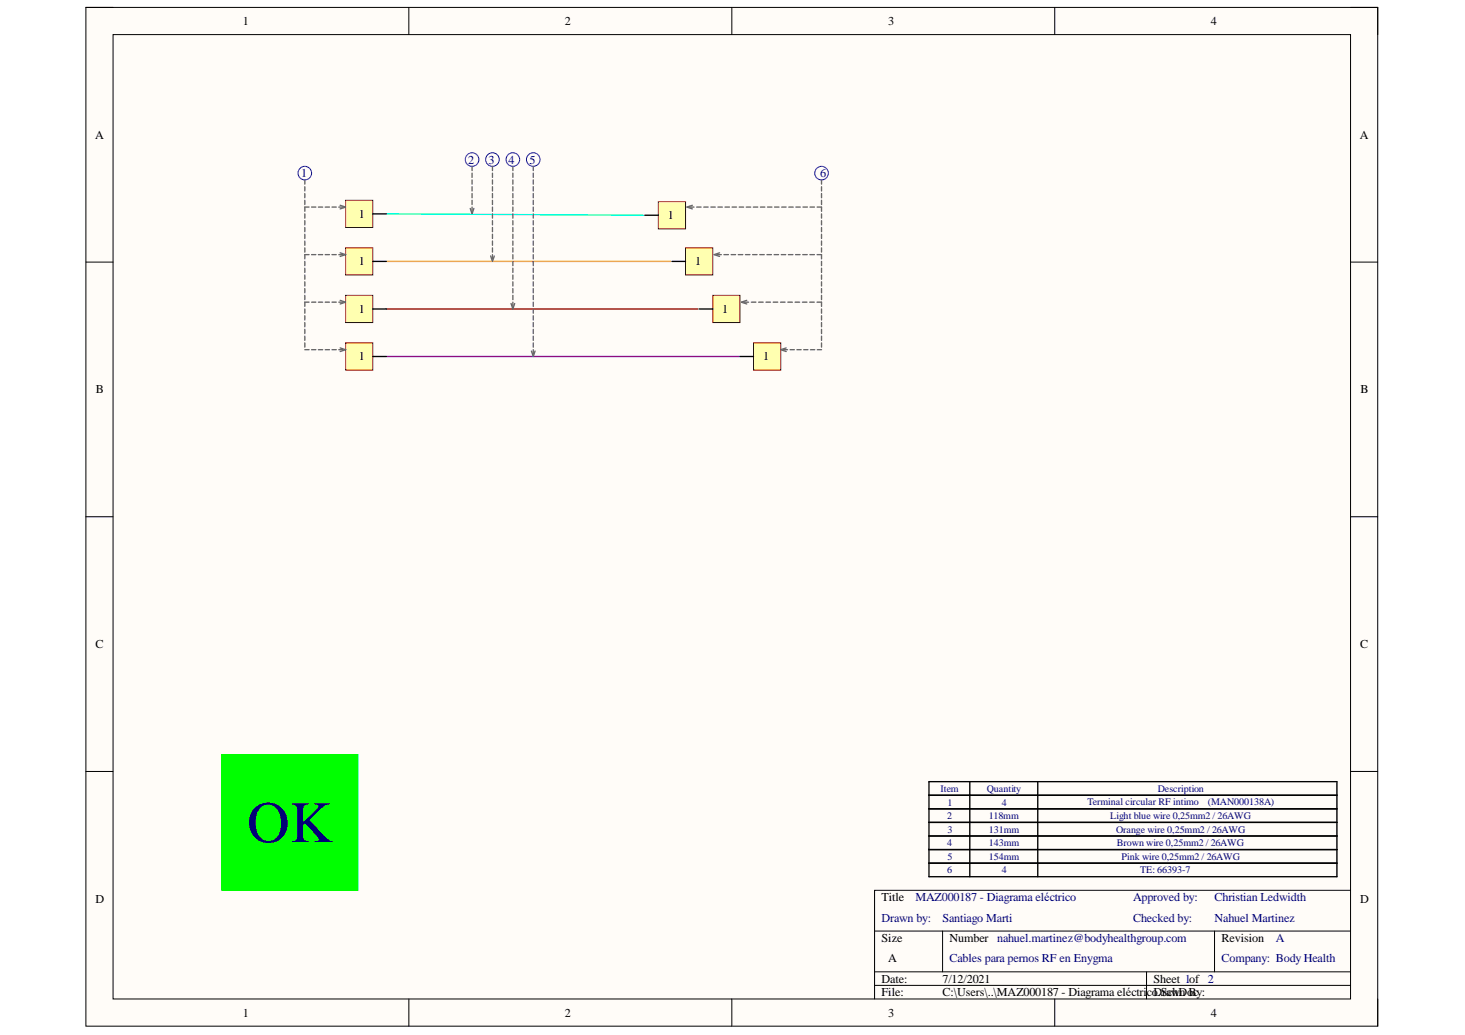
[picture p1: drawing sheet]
<svg xmlns="http://www.w3.org/2000/svg" width="297mm" height="210mm" viewBox="0 0 297 210" stroke-linecap="round" stroke-linejoin="round" font-family="sans-serif">
<path d="M17.4 1.5h261.9v206.6h-261.9z" fill-rule="evenodd" fill="#fffcf8"/>
<path d="M17.4 1.5h261.9v206.6h-261.9z" fill="none" stroke="#000" stroke-width=".2"/>
<path d="M22.9 7h250.9v195.6h-250.9z" fill-rule="evenodd" fill="#fffcf8"/>
<g fill="none" stroke="#000" stroke-width=".2">
<path d="M17.4 1.5h5.5M22.9 7h250.9v195.6h-250.9zM82.9 1.5v5.5M148.4 1.5v5.5M213.9 1.5v5.5M273.8 1.5h5.5v5.5M17.4 53.2h5.5M273.8 53.2h5.5M17.4 104.8h5.5M273.8 104.8h5.5M17.4 156.5h5.5M273.8 156.5h5.5"/>
<path d="M177.3 188.8h96.5M177.3 197.1h96.5M177.3 199.8h96.5M191.1 188.8v8.3M232.5 197.1v5.5M246.3 188.8v8.3M273.8 180.6h-96.5v22M82.9 202.6v5.5M148.4 202.6v5.5M213.9 202.6v5.5M279.3 202.6v5.5"/>
</g>
<path d="M188.4 158.5h82.7v13.8h-82.7zM196.6 158.5v13.8M210.4 158.5v13.8M188.4 161.3h82.7M188.4 164h82.7M188.4 166.8h82.7M188.4 169.5h82.7" fill="none" stroke="#000" stroke-width=".27"/>
<path d="M45 153h27.6v27.6h-27.6z" fill-rule="evenodd" fill="#0f0"/>
<path d="M45 153h27.6v27.6h-27.6z" fill="none" stroke="#0f0" stroke-width=".2"/>
<path d="M188.4 172.3h82.7v5.5h-82.7zM188.4 175.1h82.7M196.6 172.3v5.5M210.4 172.3v5.5" fill="none" stroke="#000" stroke-width=".27"/>
<path d="M78.3 43.4l52.2 .3" fill="none" stroke="#0ff" stroke-width=".27"/>
<path d="M78.3 53h57.7" fill="none" stroke="#f90" stroke-width=".27"/>
<path d="M78.3 62.7h63.2" fill="none" stroke="#980000" stroke-width=".27"/>
<path d="M78.3 72.3h71.7" fill="none" stroke="#90f" stroke-width=".27"/>
<path d="M70.1 40.6h5.5v5.5h-5.5z" fill-rule="evenodd" fill="#ffffb0"/>
<path d="M70.1 40.6h5.5v5.5h-5.5z" fill="none" stroke="#800000" stroke-width=".2"/>
<path d="M75.6 43.4h2.7" fill="none" stroke="#000" stroke-width=".27"/>
<path d="M70.1 50.3h5.5v5.5h-5.5z" fill-rule="evenodd" fill="#ffffb0"/>
<path d="M70.1 50.3h5.5v5.5h-5.5z" fill="none" stroke="#800000" stroke-width=".2"/>
<path d="M75.6 53h2.7" fill="none" stroke="#000" stroke-width=".27"/>
<path d="M70.1 59.9h5.5v5.5h-5.5z" fill-rule="evenodd" fill="#ffffb0"/>
<path d="M70.1 59.9h5.5v5.5h-5.5z" fill="none" stroke="#800000" stroke-width=".2"/>
<path d="M75.6 62.7h2.7" fill="none" stroke="#000" stroke-width=".27"/>
<path d="M70.1 69.5h5.5v5.6h-5.5z" fill-rule="evenodd" fill="#ffffb0"/>
<path d="M70.1 69.5h5.5v5.6h-5.5z" fill="none" stroke="#800000" stroke-width=".2"/>
<path d="M75.6 72.3h2.7" fill="none" stroke="#000" stroke-width=".27"/>
<g fill="none" stroke="#00f" stroke-width=".2">
<circle cx="61.8" cy="35.1" r="1.38"/>
<circle cx="95.7" cy="32.4" r="1.38"/>
<circle cx="99.8" cy="32.4" r="1.38"/>
<circle cx="104" cy="32.4" r="1.38"/>
<circle cx="108.1" cy="32.4" r="1.38"/>
</g>
<g fill="none" stroke="#666" stroke-width=".27">
<path d="M61.8 36.5v.8M61.8 37.9v.8M61.8 39.2v.9M95.7 33.7v.9M95.7 35.1v.9M95.7 36.5v.8M95.7 37.9v.8M95.7 39.2v.9M99.8 33.7v.9M99.8 35.1v.9M99.8 36.5v.8M99.8 37.9v.8"/>
<path d="M99.8 39.2v.9M104 33.7v.9M104 35.1v.9M104 36.5v.8M104 37.9v.8M104 39.2v.9M108.1 33.7v.9M108.1 35.1v.9M108.1 36.5v.8M108.1 37.9v.8M108.1 39.2v.9M61.8 40.6v.9"/>
<path d="M61.8 43.4v.8M61.8 44.8v.8M61.8 46.1v.9M61.8 47.5v.9M61.8 48.9v.8M61.8 50.3v.8M61.8 53v.9M61.8 54.4v.9M61.8 55.8v.8M61.8 57.2v.8M61.8 58.5v.9M61.8 59.9v.9"/>
<path d="M62.7 42h-.9v.9M62.7 51.6h-.9v.9M63.2 42h.8M63.2 51.6h.8M64.6 42h.8M64.6 51.6h.8M65.9 42h.9M65.9 51.6h.9M67.3 42h.9M67.3 51.6h.9M68.7 42h.9M68.7 51.6h.9"/>
<path d="M69 41.6l1.1 .4-1.1 .4M69 51.3l1.1 .3-1.1 .4M95.3 42.3l.4 1.1 .4-1.1M95.7 40.6v.9M95.7 42v.9M99.5 51.9l.3 1.1 .4-1.1M99.8 40.6v.9M99.8 42v.9M99.8 43.4v.8M99.8 44.8v.8M99.8 46.1v.9M99.8 47.5v.9"/>
<path d="M99.8 48.9v.8M99.8 50.3v.8M99.8 51.6v.9M104 40.6v.9M104 42v.9M104 43.4v.8M104 44.8v.8M104 46.1v.9M104 47.5v.9M104 48.9v.8M104 50.3v.8M104 51.6v.9"/>
<path d="M104 53v.9M104 54.4v.9M104 55.8v.8M104 57.2v.8M104 58.5v.9M104 59.9v.9M108.1 40.6v.9M108.1 42v.9M108.1 43.4v.8M108.1 44.8v.8M108.1 46.1v.9M108.1 47.5v.9"/>
<path d="M108.1 48.9v.8M108.1 50.3v.8M108.1 51.6v.9M108.1 53v.9M108.1 54.4v.9M108.1 55.8v.8M108.1 57.2v.8M108.1 58.5v.9M108.1 59.9v.9M61.8 62.7v.8M61.8 64v.9M61.8 65.4v.9"/>
<path d="M61.8 66.8v.9M61.8 68.2v.8M61.8 69.5v.9M61.8 70.9h.9M62.7 61.3h-.9v.8M63.2 61.3h.8M63.2 70.9h.8M64.6 61.3h.8M64.6 70.9h.8M65.9 61.3h.9M65.9 70.9h.9M67.3 61.3h.9"/>
<path d="M67.3 70.9h.9M68.7 61.3h.9M68.7 70.9h.9M69 60.9l1.1 .4-1.1 .3M69 70.6l1.1 .3-1.1 .4M103.6 61.6l.4 1.1 .4-1.1M104 61.3v.8M107.8 71.2l.3 1.1 .4-1.1M108.1 61.3v.8M108.1 62.7v.8M108.1 64v.9M108.1 65.4v.9"/>
<path d="M108.1 66.8v.9M108.1 68.2v.8M108.1 69.5v.9M108.1 70.9v.9"/>
</g>
<path d="M133.5 40.9h5.5v5.5h-5.5z" fill-rule="evenodd" fill="#ffffb0"/>
<path d="M133.5 40.9h5.5v5.5h-5.5z" fill="none" stroke="#800000" stroke-width=".2"/>
<path d="M130.7 43.7h2.8" fill="none" stroke="#000" stroke-width=".27"/>
<path d="M139 50.3h5.5v5.5h-5.5z" fill-rule="evenodd" fill="#ffffb0"/>
<path d="M139 50.3h5.5v5.5h-5.5z" fill="none" stroke="#800000" stroke-width=".2"/>
<path d="M136.2 53h2.8" fill="none" stroke="#000" stroke-width=".27"/>
<path d="M144.5 59.9h5.5v5.5h-5.5z" fill-rule="evenodd" fill="#ffffb0"/>
<path d="M144.5 59.9h5.5v5.5h-5.5z" fill="none" stroke="#800000" stroke-width=".2"/>
<path d="M141.8 62.7h2.7" fill="none" stroke="#000" stroke-width=".27"/>
<path d="M152.8 69.5h5.5v5.6h-5.5z" fill-rule="evenodd" fill="#ffffb0"/>
<path d="M152.8 69.5h5.5v5.6h-5.5z" fill="none" stroke="#800000" stroke-width=".2"/>
<path d="M150 72.3h2.8" fill="none" stroke="#000" stroke-width=".27"/>
<circle cx="166.6" cy="35.1" r="1.38" fill="none" stroke="#00f" stroke-width=".2"/>
<g fill="none" stroke="#666" stroke-width=".27">
<path d="M166.6 36.5v.8M166.6 37.9v.8M166.6 39.2v.9M139.8 42h.9M140.4 41.6l-1.1 .4 1.1 .4M141.3 42h.9M142.7 42h.9M144.1 42h.9M145.3 51.6h.9M145.6 42h.9M145.9 51.3l-1.1 .3 1.1 .4M146.8 51.6h.9"/>
<path d="M147 42h.9M148.2 51.6h.9M148.4 42h.9M149.7 51.6h.9M149.9 42h.9M151.1 51.6h1M151.3 42h.9M152.6 51.6h.9M152.7 42h.9M154 51.6h1M154.2 42h.9M155.5 51.6h.9"/>
<path d="M155.6 42h.9M157 51.6h.9M157.1 42h.9M158.4 51.6h.9M158.5 42h.9M159.9 51.6h.9M159.9 42h.9M161.3 51.6h.9M161.4 42h.9M162.8 51.6h.9M162.8 42h.9M164.2 51.6h.9"/>
<path d="M164.2 42h.9M165.7 51.6h.9v.9M165.7 42h.9v.9M166.6 40.6v.9M166.6 43.4v.8M166.6 44.8v.8M166.6 46.1v.9M166.6 47.5v.9M166.6 48.9v.8M166.6 50.3v.8M166.6 53v.9M166.6 54.4v.9"/>
<path d="M166.6 55.8v.8M166.6 57.2v.8M166.6 58.5v.9M166.6 59.9v.9M150.9 61.3h.9M151.4 60.9l-1.1 .4 1.1 .3M152.3 61.3h1M153.8 61.3h.9M155.3 61.3h.9M156.8 61.3h.9M158.3 61.3h.9M158.8 70.9h.9"/>
<path d="M159.4 70.6l-1.1 .3 1.1 .4M159.7 61.3h1M160.2 70.9h.9M161.2 61.3h.9M161.6 70.9h.8M162.7 61.3h.9M163 70.9h.8M164.2 61.3h.9M164.3 70.9h.9M165.7 61.3h.9v.8M165.7 70.9h.9M166.6 62.7v.8"/>
<path d="M166.6 64v.9M166.6 65.4v.9M166.6 66.8v.9M166.6 68.2v.8M166.6 69.5v.9"/>
</g>
<text font-size="11.9" fill="#000080" x="50.1" y="170.8">OK</text>
<g font-size="2.5">
<text x="49.2" y="5.1">1</text>
<text x="114.5" y="5.1">2</text>
<text x="180.1" y="5.1">3</text>
<text x="245.5" y="5.1">4</text>
<text x="19.3" y="28.1">A</text>
<text x="275.7" y="28.1">A</text>
<text x="72.7" y="44.2">1</text>
<text x="135.4" y="44.5">1</text>
<text x="72.7" y="53.8">1</text>
<text x="140.9" y="53.8">1</text>
<text x="72.7" y="63.5">1</text>
<text x="146.4" y="63.5">1</text>
<text x="72.7" y="73.1">1</text>
<text x="154.7" y="73.1">1</text>
<text x="19.5" y="79.8">B</text>
<text x="275.9" y="79.8">B</text>
<text x="19.4" y="131.5">C</text>
<text x="275.8" y="131.5">C</text>
<text x="19.4" y="183.1">D</text>
<text x="178.7" y="182.8">Title</text>
<text x="275.8" y="183.1">D</text>
<text x="178.7" y="191">Size</text>
<text x="192.5" y="191">Number nahuel.martinez@bodyhealthgroup.com</text>
<text x="247.7" y="191">Revision</text>
<text x="180.1" y="195.2">A</text>
<text x="178.7" y="199.3">Date:</text>
<text x="178.7" y="202.1">File:</text>
<text x="191.1" y="199.3">7/12/2021</text>
<text x="191.1" y="202.1">C:\Users\..\MAZ000187 - Diagrama eléctricoDrawn By:</text>
<text x="233.9" y="199.3">Sheet 1of 2</text>
<text x="234.8" y="202.1">.SchDoc</text>
<text x="49.2" y="206.2">1</text>
<text x="114.5" y="206.2">2</text>
<text x="180.1" y="206.2">3</text>
<text x="245.5" y="206.2">4</text>
</g>
<g font-size="2.5" fill="#000080">
<text x="61.1" y="35.9">1</text>
<text x="94.9" y="33.2">2</text>
<text x="99.1" y="33.2">3</text>
<text x="103.1" y="33.2">4</text>
<text x="107.3" y="33.2">5</text>
<text x="166.3" y="35.9">6</text>
<text x="185.6" y="182.8">MAZ000187 - Diagrama eléctrico</text>
<text x="229.8" y="182.8">Approved by:</text>
<text x="246.2" y="182.8">Christian Ledwidth</text>
<text x="178.7" y="187">Drawn by:</text>
<text x="191.1" y="187">Santiago Marti</text>
<text x="229.8" y="187">Checked by:</text>
<text x="246.2" y="187">Nahuel Martinez</text>
<text x="258.7" y="191">A</text>
<text x="192.5" y="195.2">Cables para pernos RF en Enygma</text>
<text x="247.7" y="195.2">Company: Body Health</text>
</g>
<g font-size="2" fill="#000080">
<text x="190.7" y="160.6">Item</text>
<text x="200.1" y="160.6">Quantity</text>
<text x="234.7" y="160.6">Description</text>
<text x="192" y="166.1">2</text>
<text x="192.1" y="163.4">1</text>
<text x="200.5" y="166.1">118mm</text>
<text x="203.1" y="163.4">4</text>
<text x="220.5" y="163.3">Terminal circular RF intimo</text>
<text x="225.1" y="166.1">Light blue wire 0,25mm2 / 26AWG</text>
<text x="244.9" y="163.3">(MAN000138A)</text>
<text x="192" y="171.6">4</text>
<text x="192.1" y="168.9">3</text>
<text x="200.5" y="168.9">131mm</text>
<text x="200.5" y="171.6">143mm</text>
<text x="226.3" y="168.9">Orange wire 0,25mm2 / 26AWG</text>
<text x="226.5" y="171.6">Brown wire 0,25mm2 / 26AWG</text>
<text x="192" y="177.1">6</text>
<text x="192.1" y="174.4">5</text>
<text x="200.5" y="174.4">154mm</text>
<text x="203.1" y="177.1">4</text>
<text x="227.4" y="174.4">Pink wire 0,25mm2 / 26AWG</text>
<text x="231.2" y="177.1">TE: 66393-7</text>
</g>
</svg>
